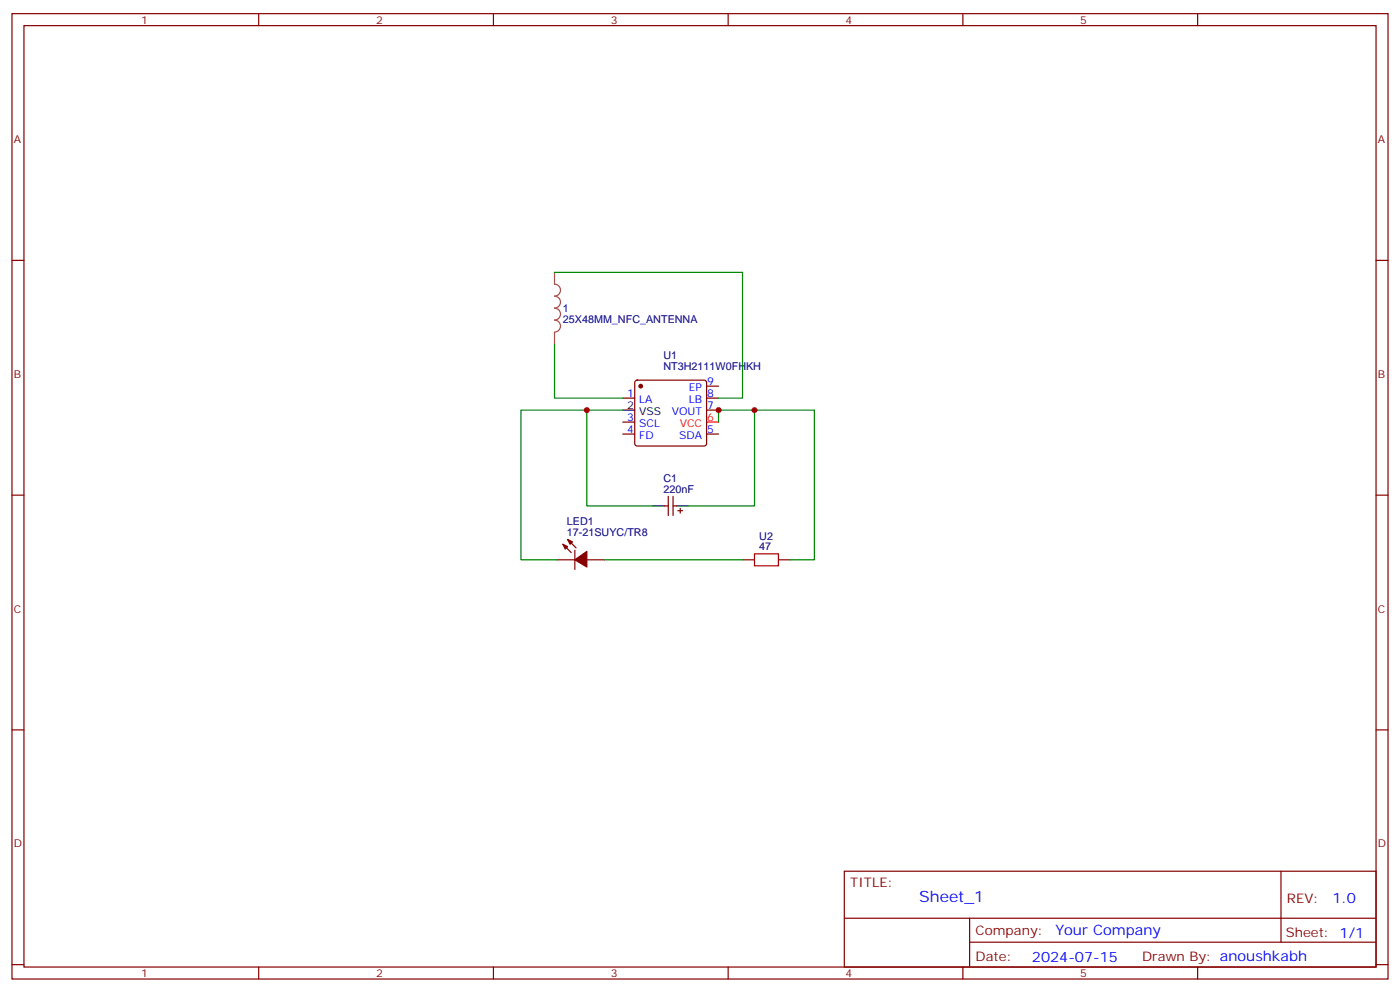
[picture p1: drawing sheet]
<svg xmlns="http://www.w3.org/2000/svg" width="412mm" height="292mm" viewBox="0 0 412 292" stroke-linecap="round" stroke-linejoin="round" font-family="sans-serif">
<g fill="none" stroke="#870000" stroke-width=".35">
<path d="M3.5 4h405.4v284.4h-405.4zM7.1 7.5h398.2v277.3h-398.2zM76.2 4v3.5M145.3 4v3.5M214.5 4v3.5M283.6 4v3.5M352.8 4v3.5M3.5 76.7h3.6M405.3 76.7h3.6M183.4 117.3h3.6M187.2 112.2l.5-.2h19.7l.5 .2 .2 .5v18l-.2 .5-.5 .2h-19.7l-.5-.3-.2-.4v-18zM208.1 113.7h3.6"/>
<path d="M208.1 117.3h3.6M183.4 127.8h3.6M183.4 124.3h3.6M208.1 120.8h3.6M208.1 127.8h3.6M3.5 145.8h3.6M167.2 158.9l2.5 2.5M195.8 149h1M196.8 146.2v5.6M198.3 146.2v5.6M198.3 149h1M199.7 150.4h1.4"/>
<path d="M200.4 149.7v1.4M405.3 145.8h3.6M164 164.9h5.3M165.8 160.3l2.5 2.5M169.3 162.1v5.6M172.9 164.9h5.3M218.7 164.9h3.5M229.3 164.9h3.5M3.5 215h3.6M405.3 215h3.6M248.7 256.6h156.6v28.2h-156.6zM377.3 256.6v20.9"/>
<path d="M248.7 270.5h156.5M285.6 277.5h119.6M285.6 270.5v14.1M3.5 284.1h3.6M76.2 284.8v3.6M145.3 284.8v3.6M214.5 284.8v3.6M283.6 284.8v3.6M352.8 284.8v3.6M405.3 284.1h3.6"/>
</g>
<path d="M208.1 124.3h3.6" fill="none" stroke="#f00" stroke-width=".35"/>
<path d="M183.4 120.8h3.6M192.3 149h3.5M199.3 149h3.5" fill="none" stroke="#000" stroke-width=".35"/>
<g fill="#870000" stroke="#870000" stroke-width=".35">
<path d="M165.8 160.3l1.4 .7-.7 .7z"/>
<path d="M167.2 158.9l1.4 .7-.7 .7z"/>
<path d="M169.3 164.9l3.6-2.5v4.6z"/>
<circle cx="188.7" cy="113.7" r=".53"/>
</g>
<path d="M222.2 163.1h7.1v3.6h-7.1z" fill="none" stroke="#a10000" stroke-width=".35"/>
<path d="M163.3 80.2v3.5a1.76 1.76 0 0 1 1.8 1.8 1.76 1.76 0 0 1-1.8 1.7 1.76 1.76 0 0 1 1.8 1.8 1.76 1.76 0 0 1-1.8 1.7 1.76 1.76 0 0 1 1.8 1.8 1.76 1.76 0 0 1-1.8 1.8 1.76 1.76 0 0 1 1.8 1.7 1.76 1.76 0 0 1-1.8 1.8M163.3 97.9v3.5" fill="none" stroke="#a64a4a" stroke-width=".35"/>
<path d="M163.3 80.2h55.4v37.1h-7M163.3 101.4v15.9h20.1M172.9 120.8h-19.4v44.1h10.5M183.4 120.8h-10.5v28.2h19.4M211.7 124.3v-3.5h10.5v28.2h-19.4M222.2 120.8h17.7v44.1h-7.1M178.2 164.9h40.5" fill="none" stroke="#008700" stroke-width=".35"/>
<g fill="#c00">
<circle cx="172.9" cy="120.8" r=".88"/>
<circle cx="222.3" cy="120.8" r=".88"/>
<circle cx="211.7" cy="120.8" r=".88"/>
</g>
<text font-size="4.6" fill="#00f" x="270.8" y="265.6">Sheet_1</text>
<g font-size="4.2" fill="#00f">
<text x="392.5" y="265.9">1.0</text>
<text x="310.9" y="275.4">Your Company</text>
<text x="304" y="283.2">2024-07-15</text>
</g>
<g font-size="3.9" fill="#800">
<text x="250.5" y="261.2">TITLE:</text>
<text x="379.1" y="265.9">REV:</text>
<text x="287.4" y="275.4">Company:</text>
<text x="378.7" y="276">Sheet: 1/1</text>
<text x="287.4" y="283.1">Date:</text>
<text x="336.4" y="283.2">Drawn By: anoushkabh</text>
</g>
<g font-size="3.2" fill="#800">
<text x="41.6" y="7">1</text>
<text x="110.8" y="7">2</text>
<text x="179.9" y="7">3</text>
<text x="249.1" y="7">4</text>
<text x="318.2" y="7">5</text>
<text x="4.1" y="42.1">A</text>
<text x="405.9" y="42.1">A</text>
<text x="4.1" y="111.3">B</text>
<text x="405.9" y="111.3">B</text>
<text x="4.1" y="180.4">C</text>
<text x="405.9" y="180.4">C</text>
<text x="4.1" y="249.6">D</text>
<text x="405.9" y="249.6">D</text>
<text x="41.6" y="287.8">1</text>
<text x="110.8" y="287.8">2</text>
<text x="179.9" y="287.8">3</text>
<text x="249.1" y="287.8">4</text>
<text x="318.2" y="287.8">5</text>
</g>
<g font-size="3.2" fill="#000080">
<text x="165.8" y="95.1">25X48MM_NFC_ANTENNA</text>
<text x="165.8" y="91.9">1</text>
<text x="195.4" y="105.8">U1</text>
<text x="195.4" y="109">NT3H2111W0FHKH</text>
<text x="195.4" y="142">C1</text>
<text x="195.4" y="145.1">220nF</text>
<text x="167" y="154.7">LED1</text>
<text x="167" y="157.8">17-21SUYC/TR8</text>
<text x="223.7" y="158.9">U2</text>
<text x="223.7" y="162.1">47</text>
</g>
<g font-size="3.2" fill="#00f">
<text x="208.3" y="113.4">9</text>
<text x="184.8" y="116.9">1</text>
<text x="188.3" y="118.7">LA</text>
<text x="202.9" y="118.7">LB</text>
<text x="202.9" y="115.1">EP</text>
<text x="208.3" y="116.9">8</text>
<text x="184.8" y="124">3</text>
<text x="188.3" y="125.7">SCL</text>
<text x="197.9" y="122.2">VOUT</text>
<text x="208.3" y="120.4">7</text>
<text x="184.8" y="127.5">4</text>
<text x="188.3" y="129.3">FD</text>
<text x="200.1" y="129.3">SDA</text>
<text x="208.3" y="127.5">5</text>
</g>
<g font-size="3.2">
<text x="184.8" y="120.4">2</text>
<text x="188.3" y="122.2">VSS</text>
</g>
<g font-size="3.2" fill="#f00">
<text x="200.2" y="125.7">VCC</text>
<text x="208.3" y="124">6</text>
</g>
</svg>
